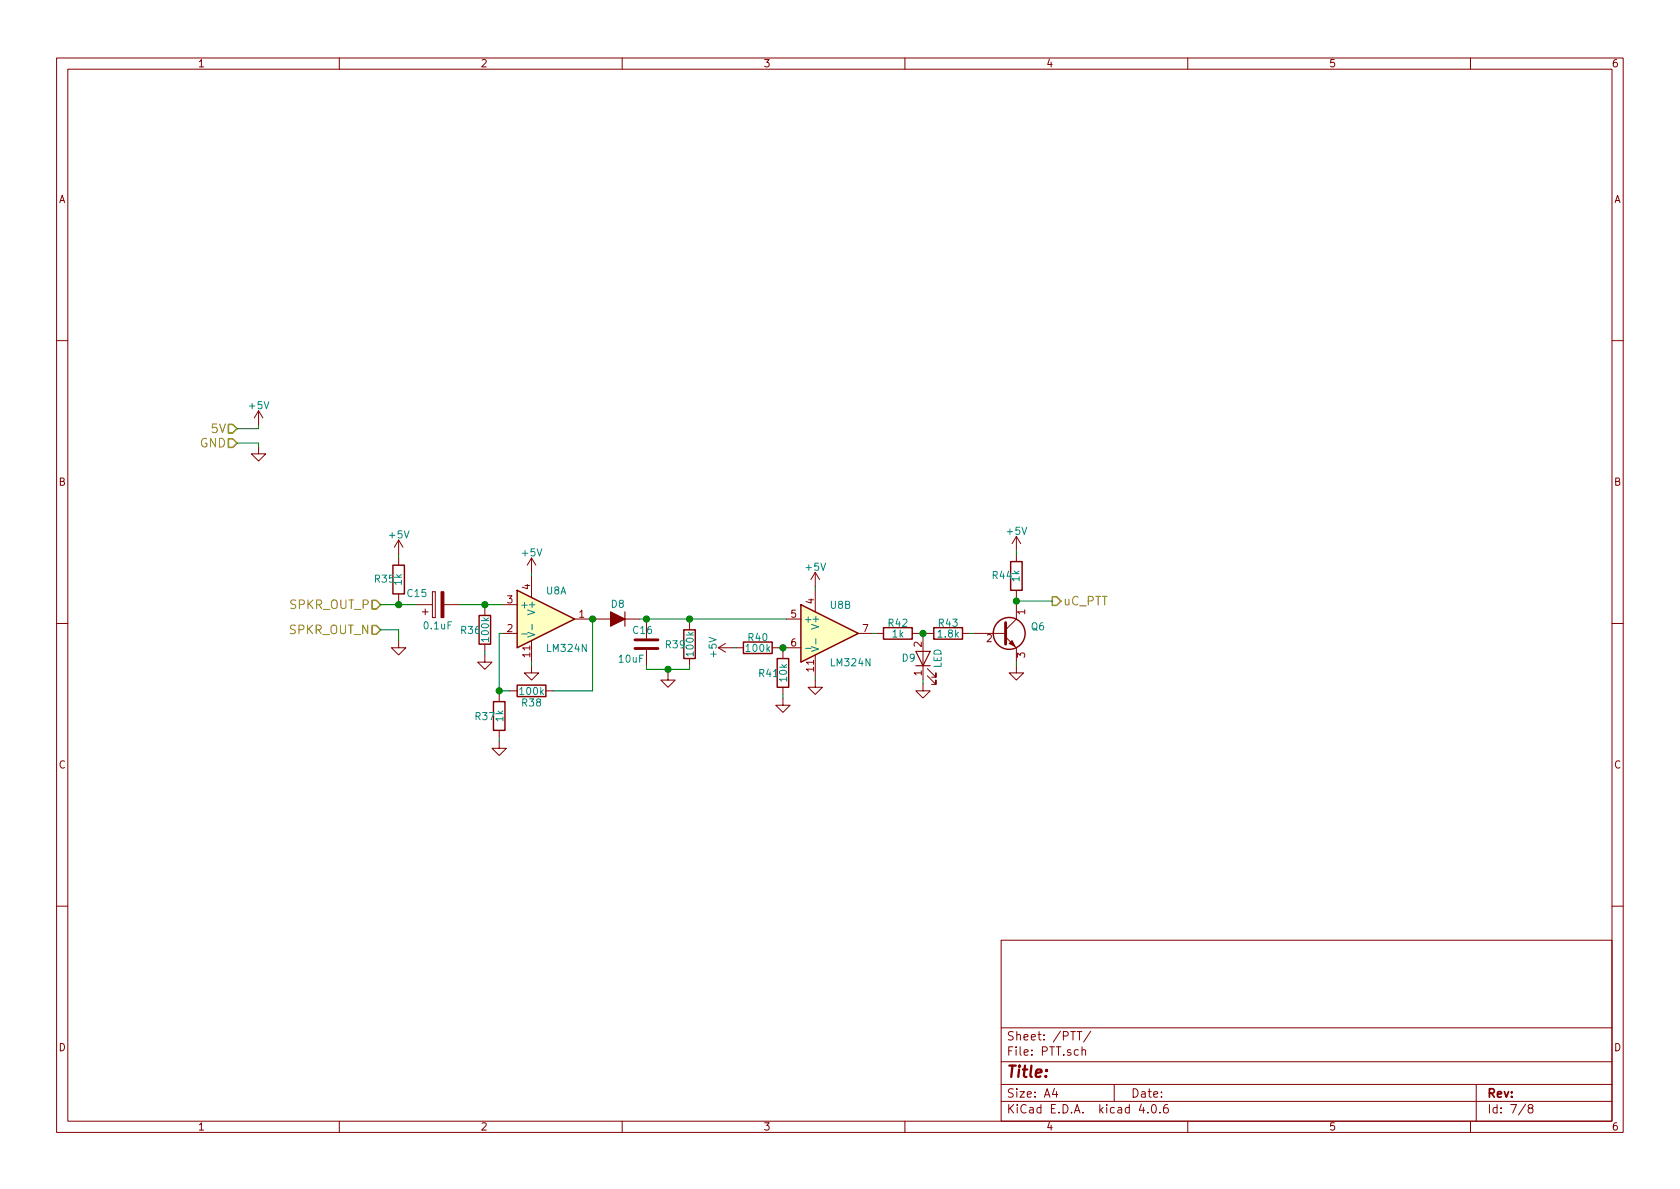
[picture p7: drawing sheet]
<svg xmlns="http://www.w3.org/2000/svg" width="297mm" height="210mm" viewBox="0 0 297 210" stroke-linecap="round" stroke-linejoin="round" font-family="sans-serif">
<g fill="none" stroke="#840000" stroke-width=".18">
<path d="M10 10.3h277v189.9h-277zM12 12.2h273v186.1h-273zM60 10.3v1.9M110 10.3v1.9M160 10.3v1.9M210 10.3v1.9M260 10.3v1.9M10 60.2h2M45.7 79v1.3h1.3l-1.3 1.2-1.3-1.2h1.3M45.7 72.6l-.7 1.3M45.7 72.6v2.6M45.7 72.6l.8 1.3"/>
<path d="M285 60.2h2M70.5 95.5v2.5M70.5 98.7v1.2M70.5 95.5l-.8 1.3M70.5 95.5l.7 1.3M94 98.7v2.5M94 98.7l-.8 1.2M94 98.7l.7 1.2M179.7 94.9v2.5M179.7 98v1.3M179.7 94.9l-.8 1.2M179.7 94.9l.8 1.2"/>
<path d="M10 110.3h2M70.5 113.3v1.2h1.3l-1.3 1.3-1.3-1.3h1.3M70.5 105v1.3M73.7 106.9h2.8M74.7 108.2h1M75.2 107.7v1M76.5 109.2h.5zM76.5 104.6v4.6zM76.5 104.6h.5zM77 104.6v4.6zM78.5 106.9h2.8M85.7 115.8v1.3h1.3l-1.3 1.3-1.2-1.3h1.2"/>
<path d="M85.7 107.6v1.2M85.7 113.9v1.3M88.9 112h2.5M88.9 106.9h2.5M94 117.7v1.3h1.2l-1.2 1.3-1.3-1.3h1.3M94 101.8v3.9M94 113.3v3.8M101.6 109.5h2.5M105.4 109.5h7.6M114.3 110.1v2.8M114.3 114.9v2.8M118.1 119v1.3h1.3l-1.3 1.2-1.3-1.2h1.3"/>
<path d="M121.9 110.1v1.3M121.9 116.5v1.2M127 114.5h2.5M127 114.5l1.3 .8M128.3 113.8l-1.3 .7M130.2 114.5h1.2M136.5 114.5h1.3M138.4 115.2v1.3M139.1 109.5h2.5M139.1 114.5h2.5M144.1 101.2v2.6M144.1 104.4v3.8"/>
<path d="M144.1 115.8v3.8M144.1 101.2l-.7 1.3M144.1 101.2l.8 1.3M151.8 112h2.5M154.9 112h1.3M161.3 112h1.3M163.2 112.6v7.7M163.8 112h1.3M164 119.5l1.5 1.5v-.7v.7h-.8M164 118.2l1.5 1.6v-.8v.8h-.8M170.2 112h1.2M172.1 112h5.7"/>
<path d="M177.8 112.6l1.9 1.9v2.6M179.7 117.7v1.3h1.3l-1.3 1.3-1.3-1.3h1.3M179.7 106.9v2.6l-1.9 1.9M179.7 104.4v1.3M285 110.3h2M88.3 131.1v1.2h1.2l-1.2 1.3-1.3-1.3h1.3M88.3 122.8v1.3M88.3 129.2v1.2M90.2 122.2h1.2M96.5 122.2h1.3M138.4 123.4v1.3h1.3l-1.3 1.3-1.2-1.3h1.2M138.4 121.5v1.3"/>
<path d="M144.1 120.3v1.2h1.3l-1.3 1.3-1.2-1.3h1.2M163.2 120.9v1.3h1.3l-1.3 1.2-1.3-1.2h1.3M10 160.2h2M177 166.3h108v32h-108zM285 160.2h2M60 198.3v1.9M110 198.3v1.9M160 198.3v1.9M177 194.8h108M177 191.8h108M177 187.8h108M177 181.8h108"/>
<path d="M186.4 192.5l-.3 1h.9M186.8 193v1M190.4 182.4h.9M190.9 182.4v1.5M191.3 185.7l.2-.1 .4 .1v.9M191.3 185.1v1.5M192.9 182.3l-1.3 2M197 191.8v3M201.8 195.2l-.4 1.1h1M202.9 196.7v.1M203.8 195.4l.1-.1a.81 .81 0 0 1 .6 .6 .81 .81 0 0 1-.3 .8l-.1 .1a.8 .8 0 0 1-.6-.6 .8 .8 0 0 1 .3-.8zM205.1 196.7v.1"/>
<path d="M206.4 195.3a.59 .59 0 0 0-.7 .7l.1 .7 .2 .1 .5-.1 .1-.5-.2-.2-.4-.1-.3 .3M210 198.3v1.9M260 198.3v1.9M261 191.8v6.5M269.7 195.2l-1.2 2M270.5 196l-.3-.3 .1-.2 .2-.2 .4 .1 .1 .2v.2l-.7 .2a.48 .48 0 0 0 0 .7l.2 .1 .5-.1a.48 .48 0 0 0-.2-.7"/>
</g>
<g fill="#ffffc2" stroke="#ffffc2" stroke-width=".18">
<path d="M91.4 104.4l10.2 5.1-10.2 5z"/>
<path d="M141.6 106.9l10.2 5.1-10.2 5.1z"/>
</g>
<g fill="none" stroke="#840000" stroke-width=".25">
<path d="M69.5 99.9h2v5.1h-2zM178.7 99.3h2v5.1h-2zM84.7 108.8h2v5.1h-2zM91.4 104.4l10.2 5.1-10.2 5zM120.9 111.4h2v5.1h-2zM131.4 113.5h5.1v2.1h-5.1zM137.4 116.5h2v5h-2zM141.6 106.9l10.2 5.1-10.2 5.1zM156.2 111h5.1v2h-5.1zM165.1 111h5.1v2h-5.1zM87.2 124.1h2.1v5.1h-2.1zM91.4 121.2h5.1v2h-5.1z"/>
<circle cx="178.4" cy="112" r="2.82"/>
</g>
<path d="M92.3 112.1h.9M93.3 111.8l1.3 .4-1.3 .4M94.1 110.4v1M142.4 114.6h1M143.5 114.3l1.2 .5-1.2 .4M144.2 112.9v1" fill="none" stroke="#008484" stroke-width=".18"/>
<g fill="#840000" stroke="#840000" stroke-width=".18">
<path d="M78 104.6h.5v4.6h-.5z"/>
<path d="M178.4 113.8l.5-.5 .6 1z"/>
</g>
<path d="M112.3 114.7h4M112.3 113.2h4M177.8 110.1v3.8" fill="none" stroke="#840000" stroke-width=".51"/>
<path d="M40.4 77.6h.7l.8 .8-.8 .7h-.7zM40.4 75.1h.7l.8 .7-.8 .8h-.7zM65.8 106.2h.7l.8 .7-.8 .8h-.7zM65.8 110.6h.7l.8 .8-.8 .7h-.7zM186.1 105.5h.7l.8 .8-.8 .8h-.7z" fill="none" stroke="#848400" stroke-width=".25"/>
<g fill="none" stroke="#008400" stroke-width=".18">
<path d="M41.9 78.4h3.8v.6M45.7 75.2v.6h-3.8M70.5 98v.7M179.7 97.4v.6M67.3 106.9h6.4M67.3 111.4h3.2v1.9M70.5 106.3v.6M81.3 106.9h7.6M85.7 106.9v.7M85.7 115.2v.6M88.9 112h-.6v10.8M94 101.2v.6"/>
<path d="M94 117.1v.6M104.1 109.5h1.3M104.8 109.5v12.7h-7M113 109.5h26.1M114.3 117.7v.7h7.6v-.7M114.3 109.5v.6M118.1 118.4v.6M121.9 109.5v.6M129.5 114.5h.7M137.8 114.5h1.3M138.4 114.5v.7M144.1 103.8v.6"/>
<path d="M144.1 119.6v.7M154.3 112h.6M162.6 112h1.2M163.2 112v.6M171.4 112h.7M179.7 105.7v1.2M179.7 117.1v.6M179.7 106.3h6.4M88.3 122.2h1.9M88.3 130.4v.7M138.4 122.8v.6M163.2 120.3v.6"/>
</g>
<g fill="#008400" stroke="#008400" stroke-width=".25">
<circle cx="88.3" cy="122.2" r=".51"/>
<circle cx="85.7" cy="106.9" r=".51"/>
<circle cx="70.5" cy="106.9" r=".51"/>
<circle cx="104.8" cy="109.5" r=".51"/>
<circle cx="114.3" cy="109.5" r=".51"/>
<circle cx="118.1" cy="118.4" r=".51"/>
<circle cx="138.4" cy="114.5" r=".51"/>
<circle cx="121.9" cy="109.5" r=".51"/>
<circle cx="163.2" cy="112" r=".51"/>
<circle cx="179.7" cy="106.3" r=".51"/>
</g>
<path d="M110.5 108.2v2.5M161.9 115.2h2.6l-1.3 2.5zM161.9 117.7h2.6" fill="none" stroke="#840000" stroke-width=".2"/>
<path d="M107.9 108.2l2.6 1.3-2.6 1.2z" fill="#840000" stroke="#840000" stroke-width=".2"/>
<text font-size="2.8" fill="#840000" x="178" y="190.5">Title:</text>
<g font-size="2.1" fill="#848400">
<text x="37.4" y="76.6">5V</text>
<text x="35.3" y="79.1">GND</text>
<text x="51.2" y="107.7">SPKR_OUT_P</text>
<text x="188" y="107.1">uC_PTT</text>
<text x="51.1" y="112.1">SPKR_OUT_N</text>
</g>
<g font-size="2.1" fill="#840000">
<text x="178" y="184">Sheet: /PTT/</text>
<text x="178" y="186.7">File: PTT.sch</text>
<text x="178" y="196.9">KiCad E.D.A. kicad 4.0.6</text>
<text x="178" y="194.1">Size: A4</text>
<text x="200" y="194.1">Date:</text>
<text x="263" y="194.1">Rev:</text>
<text x="263" y="196.9">Id: 7/8</text>
</g>
<g font-size="1.8" fill="#840000">
<text x="35" y="11.9">1</text>
<text x="85" y="11.9">2</text>
<text x="135" y="11.9">3</text>
<text x="185" y="11.9">4</text>
<text x="235" y="11.9">5</text>
<text x="285" y="11.9">6</text>
<text x="10.4" y="35.9">A</text>
<text x="285.4" y="35.9">A</text>
<text x="10.4" y="85.9">B</text>
<text x="285.4" y="85.9">B</text>
<text x="89.7" y="106.7">3</text>
<text x="93.7" y="104.2" transform="rotate(-90 93.7 104.2)">4</text>
<text x="143.9" y="106.8" transform="rotate(-90 143.9 106.8)">4</text>
<text x="89.7" y="111.8">2</text>
<text x="102.4" y="109.2">1</text>
<text x="139.9" y="109.2">5</text>
<text x="152.6" y="111.8">7</text>
<text x="174.4" y="113.5">2</text>
<text x="181.2" y="108.7" transform="rotate(-90 181.2 108.7)">1</text>
<text x="93.7" y="116.1" transform="rotate(-90 93.7 116.1)">11</text>
<text x="139.9" y="114.3">6</text>
<text x="143.9" y="118.7" transform="rotate(-90 143.9 118.7)">11</text>
<text x="162.9" y="119.5" transform="rotate(-90 162.9 119.5)">1</text>
<text x="162.9" y="114.4" transform="rotate(-90 162.9 114.4)">2</text>
<text x="181.2" y="116.3" transform="rotate(-90 181.2 116.3)">3</text>
<text x="10.4" y="135.9">C</text>
<text x="285.4" y="135.9">C</text>
<text x="10.4" y="185.9">D</text>
<text x="285.4" y="185.9">D</text>
<text x="35" y="199.9">1</text>
<text x="85" y="199.9">2</text>
<text x="135" y="199.9">3</text>
<text x="185" y="199.9">4</text>
<text x="235" y="199.9">5</text>
<text x="285" y="199.9">6</text>
</g>
<g font-size="1.8" fill="#008484">
<text x="44.1" y="72.3">+5V</text>
<text x="68.9" y="95.2">+5V</text>
<text x="178.1" y="94.6">+5V</text>
<text x="92.4" y="98.4">+5V</text>
<text x="142.5" y="100.9">+5V</text>
<text x="66.3" y="103">R35</text>
<text x="71" y="103.4" transform="rotate(-90 71 103.4)">1k</text>
<text x="72.1" y="105.6">C15</text>
<text x="91.9" y="107.6">+</text>
<text x="96.6" y="105.1">U8A</text>
<text x="108.1" y="107.5">D8</text>
<text x="146.8" y="107.6">U8B</text>
<text x="175.5" y="102.4">R44</text>
<text x="180.2" y="102.8" transform="rotate(-90 180.2 102.8)">1k</text>
<text x="75.1" y="111.3">0.1uF</text>
<text x="81.6" y="112.1">R36</text>
<text x="86.4" y="113.3" transform="rotate(-90 86.4 113.3)">100k</text>
<text x="94.6" y="108.4" transform="rotate(-90 94.6 108.4)">V+</text>
<text x="112" y="112.1">C16</text>
<text x="132.4" y="113.4">R40</text>
<text x="142.1" y="110.1">+</text>
<text x="144.8" y="110.9" transform="rotate(-90 144.8 110.9)">V+</text>
<text x="157.1" y="110.8">R42</text>
<text x="157.8" y="112.7">1k</text>
<text x="165.9" y="112.7">1.8k</text>
<text x="166" y="110.8">R43</text>
<text x="182.3" y="111.4">Q6</text>
<text x="96.9" y="115.3">LM324N</text>
<text x="109.5" y="117.2">10uF</text>
<text x="117.8" y="114.6">R39</text>
<text x="122.6" y="115.9" transform="rotate(-90 122.6 115.9)">100k</text>
<text x="126.7" y="116.1" transform="rotate(-90 126.7 116.1)">+5V</text>
<text x="132" y="115.3">100k</text>
<text x="134.3" y="119.7">R41</text>
<text x="147" y="117.8">LM324N</text>
<text x="159.5" y="117">D9</text>
<text x="166.4" y="118.2" transform="rotate(-90 166.4 118.2)">LED</text>
<text x="92" y="122.9">100k</text>
<text x="92.4" y="124.9">R38</text>
<text x="139.1" y="120.5" transform="rotate(-90 139.1 120.5)">10k</text>
<text x="84.1" y="127.3">R37</text>
<text x="89" y="127.6" transform="rotate(-90 89 127.6)">1k</text>
</g>
</svg>
